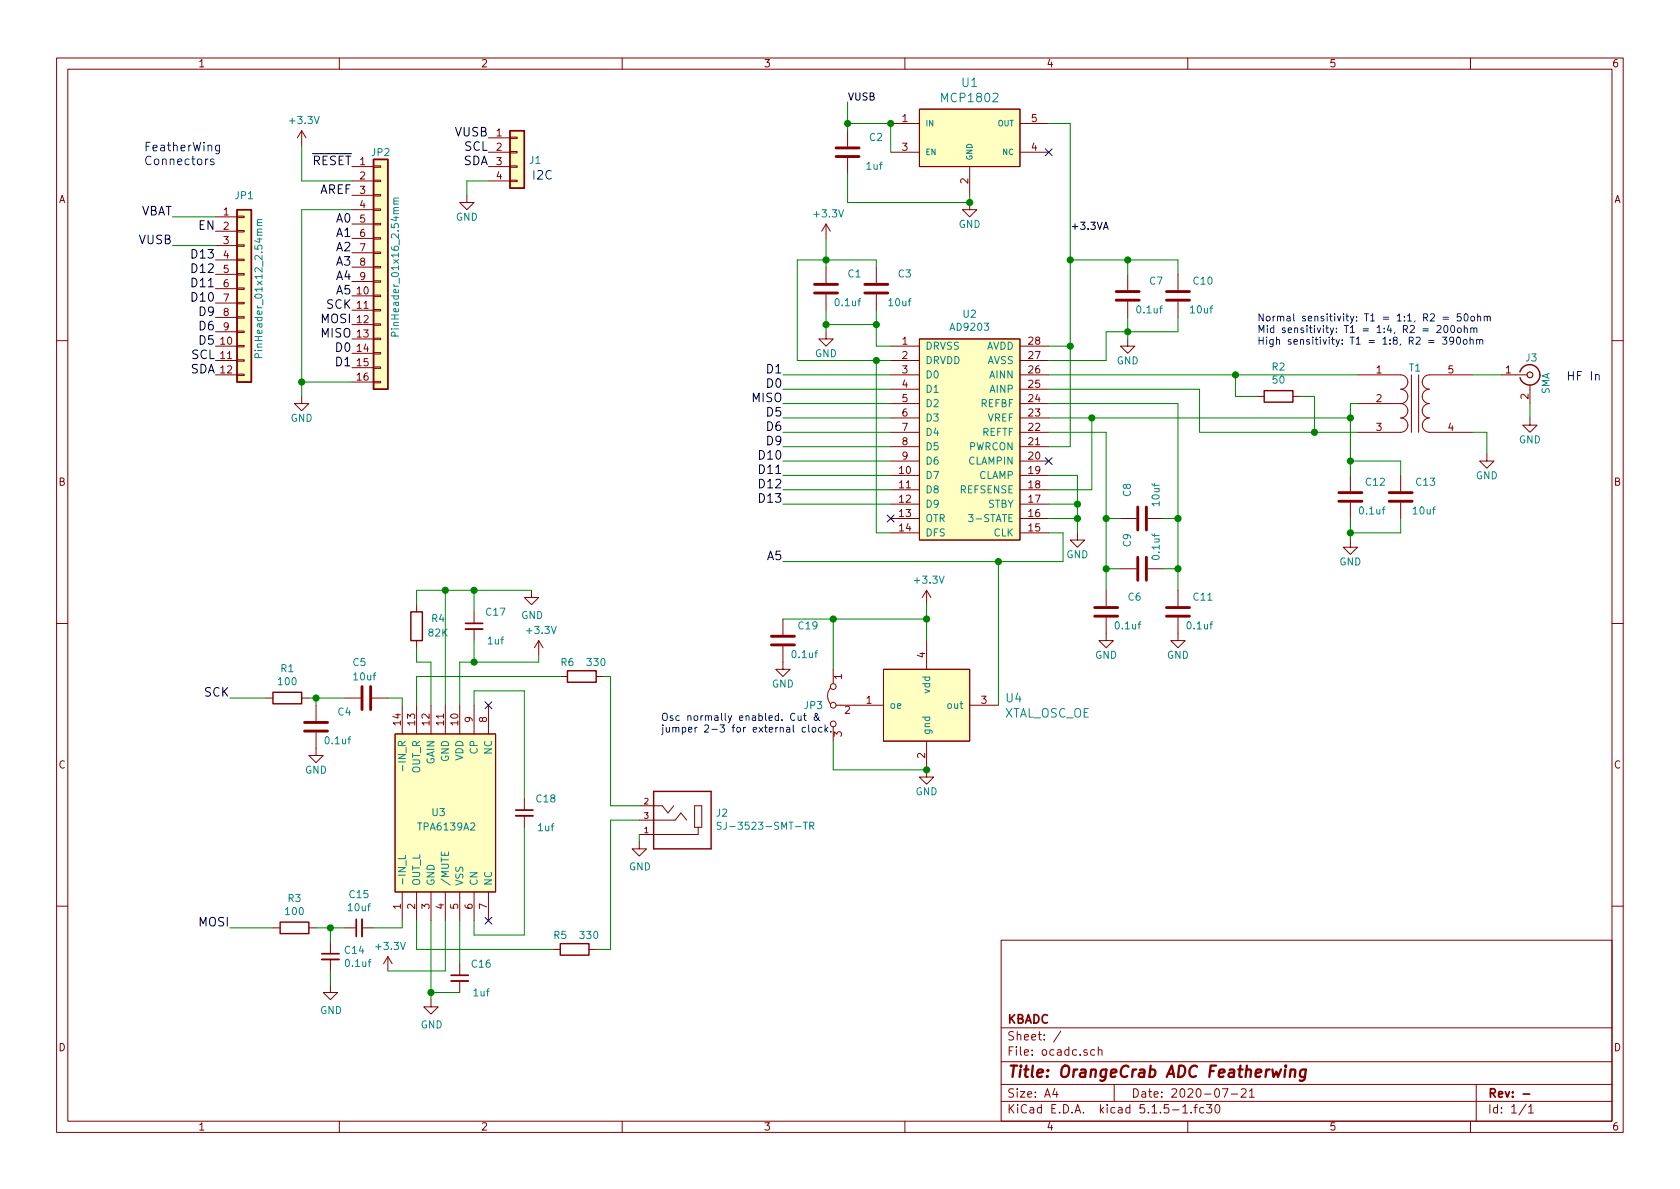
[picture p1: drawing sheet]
EESchema Schematic File Version 4
EELAYER 30 0
EELAYER END
$Descr A4 11693 8268
encoding utf-8
Sheet 1 1
Title "OrangeCrab ADC Featherwing"
Date "2020-07-21"
Rev "-"
Comp "KBADC"
Comment1 ""
Comment2 ""
Comment3 ""
Comment4 ""
$EndDescr
$Comp
L emeb_library:MCP1802 U1
U 1 1
P 6750 950
F 0 "U1" H 6750 1337 60  0000 C CNN
F 1 "MCP1802" H 6750 1231 60  0000 C CNN
F 2 "TO_SOT_Packages_SMD:SOT-23-5_HandSoldering" H 6900 1000 60  0001 C CNN
F 3 "" H 6900 1000 60  0000 C CNN
	1    6750 950 
	1    0    0    -1  
$EndComp
$Comp
L Device:Transformer_SP_1S T?
U 1 1
P 9850 2800
AR Path="/5F179227/5F19CD22" Ref="T?"  Part="1" 
AR Path="/5F19CD22" Ref="T1"  Part="1" 
F 0 "T1" H 9850 3050 50  0000 C CNN
F 1 "TRANSFO4" H 9850 2500 50  0001 C CNN
F 2 "footprints:Pulse_SMD_Balun" H 9850 2800 50  0001 C CNN
F 3 "" H 9850 2800 50  0000 C CNN
	1    9850 2800
	1    0    0    -1  
$EndComp
$Comp
L power:GND #PWR?
U 1 1
P 10350 3150
AR Path="/5F179227/5F19CD28" Ref="#PWR?"  Part="1" 
AR Path="/5F19CD28" Ref="#PWR014"  Part="1" 
F 0 "#PWR014" H 10350 2900 50  0001 C CNN
F 1 "GND" H 10350 3000 50  0000 C CNN
F 2 "" H 10350 3150 50  0000 C CNN
F 3 "" H 10350 3150 50  0000 C CNN
	1    10350 3150
	-1   0    0    -1  
$EndComp
Wire Wire Line
	10350 3150 10350 3000
Wire Wire Line
	10350 3000 10250 3000
$Comp
L Connector:Conn_Coaxial J3
U 1 1
P 10650 2600
F 0 "J3" H 10660 2720 50  0000 C CNN
F 1 "SMA" V 10760 2540 50  0000 C CNN
F 2 "footprints:SMA_END" H 10650 2600 50  0001 C CNN
F 3 "" H 10650 2600 50  0000 C CNN
	1    10650 2600
	1    0    0    -1  
$EndComp
$Comp
L power:GND #PWR015
U 1 1
P 10650 2900
F 0 "#PWR015" H 10650 2650 50  0001 C CNN
F 1 "GND" H 10650 2750 50  0000 C CNN
F 2 "" H 10650 2900 50  0000 C CNN
F 3 "" H 10650 2900 50  0000 C CNN
	1    10650 2900
	-1   0    0    -1  
$EndComp
Wire Wire Line
	10650 2900 10650 2800
Text Notes 11150 2650 2    60   ~ 0
HF In
Wire Wire Line
	10450 2600 10250 2600
$Comp
L emeb_library:AD9203 U2
U 1 1
P 6750 3050
F 0 "U2" H 6750 3925 50  0000 C CNN
F 1 "AD9203" H 6750 3834 50  0000 C CNN
F 2 "Housings_SSOP:TSSOP-28_4.4x9.7mm_Pitch0.65mm" H 6750 3050 50  0001 C CNN
F 3 "" H 6750 3050 50  0001 C CNN
	1    6750 3050
	1    0    0    -1  
$EndComp
Wire Wire Line
	7300 2600 8600 2600
Wire Wire Line
	7300 2700 8350 2700
Wire Wire Line
	8350 2700 8350 3000
Wire Wire Line
	8350 3000 9150 3000
Wire Wire Line
	7300 2900 7600 2900
Wire Wire Line
	9400 2900 9400 2800
Wire Wire Line
	9400 2800 9450 2800
Wire Wire Line
	9400 3200 9400 2900
Connection ~ 9400 2900
$Comp
L Device:C C?
U 1 1
P 9400 3450
AR Path="/5F179227/5F1BED38" Ref="C?"  Part="1" 
AR Path="/5F1BED38" Ref="C12"  Part="1" 
F 0 "C12" H 9150 3350 50  0000 L CNN
F 1 "0.1uf" H 9150 3550 50  0000 L CNN
F 2 "Capacitors_SMD:C_0603_HandSoldering" H 9438 3300 50  0001 C CNN
F 3 "" H 9400 3450 50  0000 C CNN
	1    9400 3450
	-1   0    0    1   
$EndComp
$Comp
L power:GND #PWR?
U 1 1
P 9400 3750
AR Path="/5F179227/5F1BED3E" Ref="#PWR?"  Part="1" 
AR Path="/5F1BED3E" Ref="#PWR013"  Part="1" 
F 0 "#PWR013" H 9400 3500 50  0001 C CNN
F 1 "GND" H 9400 3600 50  0000 C CNN
F 2 "" H 9400 3750 50  0000 C CNN
F 3 "" H 9400 3750 50  0000 C CNN
	1    9400 3750
	1    0    0    -1  
$EndComp
Wire Wire Line
	9400 3750 9400 3700
$Comp
L Device:C C?
U 1 1
P 9750 3450
AR Path="/5F179227/5F1BF8AC" Ref="C?"  Part="1" 
AR Path="/5F1BF8AC" Ref="C13"  Part="1" 
F 0 "C13" H 9500 3350 50  0000 L CNN
F 1 "10uf" H 9500 3550 50  0000 L CNN
F 2 "Capacitors_SMD:C_0805_HandSoldering" H 9788 3300 50  0001 C CNN
F 3 "" H 9750 3450 50  0000 C CNN
	1    9750 3450
	-1   0    0    1   
$EndComp
Wire Wire Line
	9400 3200 9750 3200
Wire Wire Line
	9750 3200 9750 3300
Connection ~ 9400 3200
Wire Wire Line
	9400 3200 9400 3300
Wire Wire Line
	9400 3700 9750 3700
Wire Wire Line
	9750 3700 9750 3600
Connection ~ 9400 3700
Wire Wire Line
	9400 3700 9400 3600
NoConn ~ 7300 3200
NoConn ~ 6200 3600
$Comp
L power:GND #PWR?
U 1 1
P 6750 1400
AR Path="/5F179227/5F1C28E7" Ref="#PWR?"  Part="1" 
AR Path="/5F1C28E7" Ref="#PWR07"  Part="1" 
F 0 "#PWR07" H 6750 1150 50  0001 C CNN
F 1 "GND" H 6750 1250 50  0000 C CNN
F 2 "" H 6750 1400 50  0000 C CNN
F 3 "" H 6750 1400 50  0000 C CNN
	1    6750 1400
	1    0    0    -1  
$EndComp
Wire Wire Line
	6750 1400 6750 1350
$Comp
L Device:C C?
U 1 1
P 5750 2000
AR Path="/5F179227/5F1CAEFE" Ref="C?"  Part="1" 
AR Path="/5F1CAEFE" Ref="C1"  Part="1" 
F 0 "C1" H 5500 1900 50  0000 L CNN
F 1 "0.1uf" H 5500 2100 50  0000 L CNN
F 2 "Capacitors_SMD:C_0603_HandSoldering" H 5788 1850 50  0001 C CNN
F 3 "" H 5750 2000 50  0000 C CNN
	1    5750 2000
	-1   0    0    1   
$EndComp
Wire Wire Line
	5750 2300 5750 2250
Wire Wire Line
	5750 1650 5750 1800
$Comp
L Device:C C?
U 1 1
P 6100 2000
AR Path="/5F179227/5F1CAF0C" Ref="C?"  Part="1" 
AR Path="/5F1CAF0C" Ref="C3"  Part="1" 
F 0 "C3" H 5850 1900 50  0000 L CNN
F 1 "10uf" H 5850 2100 50  0000 L CNN
F 2 "Capacitors_SMD:C_0805_HandSoldering" H 6138 1850 50  0001 C CNN
F 3 "" H 6100 2000 50  0000 C CNN
	1    6100 2000
	-1   0    0    1   
$EndComp
Wire Wire Line
	5750 1800 6100 1800
Connection ~ 5750 1800
Wire Wire Line
	5750 1800 5750 1850
Wire Wire Line
	5750 2250 6100 2250
Wire Wire Line
	6100 2250 6100 2150
Connection ~ 5750 2250
Wire Wire Line
	5750 2250 5750 2150
$Comp
L power:GND #PWR?
U 1 1
P 5750 2300
AR Path="/5F179227/5F1CAF04" Ref="#PWR?"  Part="1" 
AR Path="/5F1CAF04" Ref="#PWR05"  Part="1" 
F 0 "#PWR05" H 5750 2050 50  0001 C CNN
F 1 "GND" H 5750 2150 50  0000 C CNN
F 2 "" H 5750 2300 50  0000 C CNN
F 3 "" H 5750 2300 50  0000 C CNN
	1    5750 2300
	1    0    0    -1  
$EndComp
$Comp
L power:+3.3V #PWR04
U 1 1
P 5750 1650
F 0 "#PWR04" H 5750 1500 50  0001 C CNN
F 1 "+3.3V" H 5765 1823 50  0000 C CNN
F 2 "" H 5750 1650 50  0001 C CNN
F 3 "" H 5750 1650 50  0001 C CNN
	1    5750 1650
	1    0    0    -1  
$EndComp
Wire Wire Line
	6200 2400 6100 2400
Wire Wire Line
	6100 2400 6100 2250
Connection ~ 6100 2250
Wire Wire Line
	6200 2500 6100 2500
Wire Wire Line
	5550 1800 5750 1800
NoConn ~ 7300 1050
Wire Wire Line
	7300 850  7450 850 
Wire Wire Line
	6100 1800 6100 1850
Wire Wire Line
	5550 1800 5550 2500
$Comp
L Device:C C?
U 1 1
P 7950 3950
AR Path="/5F179227/5F1FFC33" Ref="C?"  Part="1" 
AR Path="/5F1FFC33" Ref="C9"  Part="1" 
F 0 "C9" H 7700 3850 50  0000 L CNN
F 1 "0.1uf" H 7700 4050 50  0000 L CNN
F 2 "Capacitors_SMD:C_0603_HandSoldering" H 7988 3800 50  0001 C CNN
F 3 "" H 7950 3950 50  0000 C CNN
	1    7950 3950
	0    1    1    0   
$EndComp
$Comp
L Device:C C?
U 1 1
P 7950 3600
AR Path="/5F179227/5F1FFC40" Ref="C?"  Part="1" 
AR Path="/5F1FFC40" Ref="C8"  Part="1" 
F 0 "C8" H 7700 3500 50  0000 L CNN
F 1 "10uf" H 7700 3700 50  0000 L CNN
F 2 "Capacitors_SMD:C_0805_HandSoldering" H 7988 3450 50  0001 C CNN
F 3 "" H 7950 3600 50  0000 C CNN
	1    7950 3600
	0    1    1    0   
$EndComp
Wire Wire Line
	7700 3950 7700 3600
Wire Wire Line
	7700 3600 7800 3600
Wire Wire Line
	7700 3950 7800 3950
Wire Wire Line
	8200 3950 8200 3600
Wire Wire Line
	8200 3600 8100 3600
Wire Wire Line
	8200 3950 8100 3950
Wire Wire Line
	7300 3400 7600 3400
Wire Wire Line
	7600 3400 7600 2900
Connection ~ 7600 2900
Wire Wire Line
	7300 3000 7700 3000
Wire Wire Line
	7700 3000 7700 3600
Connection ~ 7700 3600
Wire Wire Line
	7300 2800 8200 2800
Connection ~ 8200 3600
$Comp
L Device:C C?
U 1 1
P 7700 4250
AR Path="/5F179227/5F206E4B" Ref="C?"  Part="1" 
AR Path="/5F206E4B" Ref="C6"  Part="1" 
F 0 "C6" H 7450 4150 50  0000 L CNN
F 1 "0.1uf" H 7450 4350 50  0000 L CNN
F 2 "Capacitors_SMD:C_0603_HandSoldering" H 7738 4100 50  0001 C CNN
F 3 "" H 7700 4250 50  0000 C CNN
	1    7700 4250
	-1   0    0    1   
$EndComp
$Comp
L Device:C C?
U 1 1
P 8200 4250
AR Path="/5F179227/5F2088E5" Ref="C?"  Part="1" 
AR Path="/5F2088E5" Ref="C11"  Part="1" 
F 0 "C11" H 7950 4150 50  0000 L CNN
F 1 "0.1uf" H 7950 4350 50  0000 L CNN
F 2 "Capacitors_SMD:C_0603_HandSoldering" H 8238 4100 50  0001 C CNN
F 3 "" H 8200 4250 50  0000 C CNN
	1    8200 4250
	-1   0    0    1   
$EndComp
Wire Wire Line
	7700 3950 7700 4100
Connection ~ 7700 3950
Wire Wire Line
	8200 3950 8200 4100
Connection ~ 8200 3950
$Comp
L power:GND #PWR?
U 1 1
P 7700 4400
AR Path="/5F179227/5F20F6DC" Ref="#PWR?"  Part="1" 
AR Path="/5F20F6DC" Ref="#PWR010"  Part="1" 
F 0 "#PWR010" H 7700 4150 50  0001 C CNN
F 1 "GND" H 7700 4250 50  0000 C CNN
F 2 "" H 7700 4400 50  0000 C CNN
F 3 "" H 7700 4400 50  0000 C CNN
	1    7700 4400
	1    0    0    -1  
$EndComp
$Comp
L power:GND #PWR?
U 1 1
P 8200 4400
AR Path="/5F179227/5F210EFD" Ref="#PWR?"  Part="1" 
AR Path="/5F210EFD" Ref="#PWR012"  Part="1" 
F 0 "#PWR012" H 8200 4150 50  0001 C CNN
F 1 "GND" H 8200 4250 50  0000 C CNN
F 2 "" H 8200 4400 50  0000 C CNN
F 3 "" H 8200 4400 50  0000 C CNN
	1    8200 4400
	1    0    0    -1  
$EndComp
Wire Wire Line
	8200 2800 8200 3600
Wire Wire Line
	7300 3100 7450 3100
Wire Wire Line
	7450 3100 7450 2400
Wire Wire Line
	7300 2400 7450 2400
Connection ~ 7450 2400
Wire Wire Line
	7450 2400 7450 1800
$Comp
L power:GND #PWR?
U 1 1
P 7500 3700
AR Path="/5F179227/5F224387" Ref="#PWR?"  Part="1" 
AR Path="/5F224387" Ref="#PWR08"  Part="1" 
F 0 "#PWR08" H 7500 3450 50  0001 C CNN
F 1 "GND" H 7500 3550 50  0000 C CNN
F 2 "" H 7500 3700 50  0000 C CNN
F 3 "" H 7500 3700 50  0000 C CNN
	1    7500 3700
	1    0    0    -1  
$EndComp
Wire Wire Line
	7500 3300 7500 3500
Wire Wire Line
	7300 3500 7500 3500
Connection ~ 7500 3500
Wire Wire Line
	7500 3500 7500 3600
Wire Wire Line
	7300 3600 7500 3600
Connection ~ 7500 3600
Wire Wire Line
	7500 3600 7500 3700
Wire Wire Line
	7300 3300 7500 3300
Wire Wire Line
	6200 3700 6100 3700
Wire Wire Line
	6100 3700 6100 2500
Connection ~ 6100 2500
Wire Wire Line
	6100 2500 5550 2500
$Comp
L Device:C C?
U 1 1
P 5900 1050
AR Path="/5F179227/5F234999" Ref="C?"  Part="1" 
AR Path="/5F234999" Ref="C2"  Part="1" 
F 0 "C2" H 5650 950 50  0000 L CNN
F 1 "1uf" H 5650 1150 50  0000 L CNN
F 2 "Capacitors_SMD:C_0603_HandSoldering" H 5938 900 50  0001 C CNN
F 3 "" H 5900 1050 50  0000 C CNN
	1    5900 1050
	-1   0    0    1   
$EndComp
Wire Wire Line
	6200 850  5900 850 
Wire Wire Line
	5900 850  5900 900 
Wire Wire Line
	6200 1050 6200 850 
Connection ~ 6200 850 
Wire Wire Line
	6750 1400 5900 1400
Wire Wire Line
	5900 1400 5900 1200
Connection ~ 6750 1400
Wire Wire Line
	5900 700  5900 850 
Connection ~ 5900 850 
Wire Wire Line
	7300 3700 7400 3700
$Comp
L Device:R R2
U 1 1
P 8900 2750
F 0 "R2" V 8693 2750 50  0000 C CNN
F 1 "50" V 8784 2750 50  0000 C CNN
F 2 "Resistors_SMD:R_0603_HandSoldering" V 8830 2750 50  0001 C CNN
F 3 "~" H 8900 2750 50  0001 C CNN
	1    8900 2750
	0    1    1    0   
$EndComp
Wire Wire Line
	9050 2750 9150 2750
Wire Wire Line
	8750 2750 8600 2750
Wire Wire Line
	8600 2750 8600 2600
Connection ~ 8600 2600
Wire Wire Line
	8600 2600 9450 2600
Wire Wire Line
	7700 2300 7850 2300
Wire Wire Line
	7850 2300 7850 2200
Wire Wire Line
	8200 2300 8200 2200
Connection ~ 7850 2300
Wire Wire Line
	7850 2300 8200 2300
Wire Wire Line
	7850 1800 7850 1900
Wire Wire Line
	8200 1800 8200 1900
Connection ~ 7850 1800
Wire Wire Line
	7850 1800 8200 1800
$Comp
L Device:C C?
U 1 1
P 8200 2050
AR Path="/5F179227/5F1C9190" Ref="C?"  Part="1" 
AR Path="/5F1C9190" Ref="C10"  Part="1" 
F 0 "C10" H 7950 1950 50  0000 L CNN
F 1 "10uf" H 7950 2150 50  0000 L CNN
F 2 "Capacitors_SMD:C_0805_HandSoldering" H 8238 1900 50  0001 C CNN
F 3 "" H 8200 2050 50  0000 C CNN
	1    8200 2050
	-1   0    0    1   
$EndComp
Wire Wire Line
	7850 2350 7850 2300
$Comp
L power:GND #PWR?
U 1 1
P 7850 2350
AR Path="/5F179227/5F1C9188" Ref="#PWR?"  Part="1" 
AR Path="/5F1C9188" Ref="#PWR011"  Part="1" 
F 0 "#PWR011" H 7850 2100 50  0001 C CNN
F 1 "GND" H 7850 2200 50  0000 C CNN
F 2 "" H 7850 2350 50  0000 C CNN
F 3 "" H 7850 2350 50  0000 C CNN
	1    7850 2350
	1    0    0    -1  
$EndComp
$Comp
L Device:C C?
U 1 1
P 7850 2050
AR Path="/5F179227/5F1C9182" Ref="C?"  Part="1" 
AR Path="/5F1C9182" Ref="C7"  Part="1" 
F 0 "C7" H 7600 1950 50  0000 L CNN
F 1 "0.1uf" H 7600 2150 50  0000 L CNN
F 2 "Capacitors_SMD:C_0603_HandSoldering" H 7888 1900 50  0001 C CNN
F 3 "" H 7850 2050 50  0000 C CNN
	1    7850 2050
	-1   0    0    1   
$EndComp
Wire Wire Line
	7700 2500 7700 2300
Wire Wire Line
	7300 2500 7700 2500
Wire Wire Line
	7450 850  7450 1800
Connection ~ 7450 1800
Wire Wire Line
	7450 1800 7850 1800
Text Notes 1000 1150 0    60   ~ 0
FeatherWing\nConnectors\n
$Comp
L Connector_Generic:Conn_01x12 JP?
U 1 1
P 1700 2000
AR Path="/5F17E677/5F1839B1" Ref="JP?"  Part="1" 
AR Path="/5F1839B1" Ref="JP1"  Part="1" 
F 0 "JP1" H 1700 2650 50  0000 C CNN
F 1 "PinHeader_01x12_2.54mm" V 1800 2000 50  0000 C CNN
F 2 "Adafruit_FeatherWing:Conn_PinHeader_1x12" H 1700 2000 50  0001 C CNN
F 3 "" H 1700 2000 50  0000 C CNN
	1    1700 2000
	1    0    0    -1  
$EndComp
$Comp
L Connector_Generic:Conn_01x16 JP?
U 1 1
P 2650 1850
AR Path="/5F17E677/5F1839BA" Ref="JP?"  Part="1" 
AR Path="/5F1839BA" Ref="JP2"  Part="1" 
F 0 "JP2" H 2650 2650 50  0000 C CNN
F 1 "PinHeader_01x16_2.54mm" V 2750 1850 50  0000 C CNN
F 2 "Adafruit_FeatherWing:Conn_PinHeader_1x16" H 2650 1850 50  0001 C CNN
F 3 "" H 2650 1850 50  0000 C CNN
F 4 "_" H 2650 1850 60  0001 C CNN "Manf#"
F 5 "_" H 2650 1850 60  0001 C CNN "Manf"
F 6 "_" H 2650 1850 60  0001 C CNN "Optn"
	1    2650 1850
	1    0    0    -1  
$EndComp
$Comp
L power:GND #PWR?
U 1 1
P 2100 2750
AR Path="/5F17E677/5F1839C0" Ref="#PWR?"  Part="1" 
AR Path="/5F1839C0" Ref="#PWR02"  Part="1" 
F 0 "#PWR02" H 2100 2500 50  0001 C CNN
F 1 "GND" H 2100 2600 50  0000 C CNN
F 2 "" H 2100 2750 50  0000 C CNN
F 3 "" H 2100 2750 50  0000 C CNN
	1    2100 2750
	1    0    0    -1  
$EndComp
Text Label 2450 1150 2    60   ~ 0
~RESET
Text Label 2450 1350 2    60   ~ 0
AREF
Text Label 2450 1550 2    60   ~ 0
A0
Text Label 2450 1650 2    60   ~ 0
A1
Text Label 2450 1750 2    60   ~ 0
A2
Text Label 2450 1850 2    60   ~ 0
A3
Text Label 2450 2050 2    60   ~ 0
A5
Text Label 2450 2150 2    60   ~ 0
SCK
Text Label 2450 2250 2    60   ~ 0
MOSI
Text Label 2450 2350 2    60   ~ 0
MISO
Text Label 2450 2450 2    60   ~ 0
D0
Text Label 2450 2550 2    60   ~ 0
D1
Text Label 2450 1950 2    60   ~ 0
A4
Text Label 1500 1600 2    60   ~ 0
EN
Text Label 1500 1800 2    60   ~ 0
D13
Text Label 1500 1900 2    60   ~ 0
D12
Text Label 1500 2000 2    60   ~ 0
D11
Text Label 1500 2100 2    60   ~ 0
D10
Text Label 1500 2200 2    60   ~ 0
D9
Text Label 1500 2300 2    60   ~ 0
D6
Text Label 1500 2400 2    60   ~ 0
D5
Text Label 1500 2500 2    60   ~ 0
SCL
Text Label 1500 2600 2    60   ~ 0
SDA
Wire Wire Line
	2450 1450 2100 1450
Wire Wire Line
	2100 1450 2100 2650
Wire Wire Line
	2450 1250 2100 1250
Wire Wire Line
	2100 1250 2100 1000
Wire Wire Line
	1500 1700 1200 1700
Wire Wire Line
	1500 1500 1200 1500
Text Label 1200 1500 2    60   ~ 0
VBAT
Text Label 1200 1700 2    60   ~ 0
VUSB
Wire Wire Line
	2450 2650 2100 2650
Connection ~ 2100 2650
Wire Wire Line
	2100 2650 2100 2750
$Comp
L power:+3.3V #PWR01
U 1 1
P 2100 1000
F 0 "#PWR01" H 2100 850 50  0001 C CNN
F 1 "+3.3V" H 2115 1173 50  0000 C CNN
F 2 "" H 2100 1000 50  0001 C CNN
F 3 "" H 2100 1000 50  0001 C CNN
	1    2100 1000
	1    0    0    -1  
$EndComp
Text Label 5900 700  0    50   ~ 0
VUSB
Wire Wire Line
	7400 3700 7400 3900
Wire Wire Line
	5450 3900 6950 3900
Text Label 1600 4850 2    60   ~ 0
SCK
Wire Wire Line
	6200 3500 5450 3500
Text Label 5450 3500 2    60   ~ 0
D13
Text Label 5450 3400 2    60   ~ 0
D12
Wire Wire Line
	6200 3400 5450 3400
Wire Wire Line
	6200 3300 5450 3300
Wire Wire Line
	6200 3200 5450 3200
Wire Wire Line
	6200 3100 5450 3100
Wire Wire Line
	6200 3000 5450 3000
Wire Wire Line
	6200 2900 5450 2900
Wire Wire Line
	6200 2800 5450 2800
Wire Wire Line
	6200 2700 5450 2700
Wire Wire Line
	6200 2600 5450 2600
Text Label 5450 3300 2    60   ~ 0
D11
Text Label 5450 3200 2    60   ~ 0
D10
Text Label 5450 3100 2    60   ~ 0
D9
Text Label 5450 3000 2    60   ~ 0
D6
Text Label 5450 2600 2    60   ~ 0
D1
$Comp
L Device:R R1
U 1 1
P 2000 4850
F 0 "R1" V 1793 4850 50  0000 C CNN
F 1 "100" V 1884 4850 50  0000 C CNN
F 2 "Resistors_SMD:R_0603_HandSoldering" V 1930 4850 50  0001 C CNN
F 3 "~" H 2000 4850 50  0001 C CNN
	1    2000 4850
	0    1    1    0   
$EndComp
$Comp
L Device:C C?
U 1 1
P 2200 5050
AR Path="/5F179227/5F1CAAA6" Ref="C?"  Part="1" 
AR Path="/5F1CAAA6" Ref="C4"  Part="1" 
F 0 "C4" H 1950 4950 50  0000 L CNN
F 1 "0.1uf" H 1950 5150 50  0000 L CNN
F 2 "Capacitors_SMD:C_0603_HandSoldering" H 2238 4900 50  0001 C CNN
F 3 "" H 2200 5050 50  0000 C CNN
	1    2200 5050
	-1   0    0    1   
$EndComp
$Comp
L power:GND #PWR?
U 1 1
P 2200 5200
AR Path="/5F179227/5F1CAAAC" Ref="#PWR?"  Part="1" 
AR Path="/5F1CAAAC" Ref="#PWR06"  Part="1" 
F 0 "#PWR06" H 2200 4950 50  0001 C CNN
F 1 "GND" H 2200 5050 50  0000 C CNN
F 2 "" H 2200 5200 50  0000 C CNN
F 3 "" H 2200 5200 50  0000 C CNN
	1    2200 5200
	1    0    0    -1  
$EndComp
Wire Wire Line
	1850 4850 1600 4850
Wire Wire Line
	2150 4850 2200 4850
Wire Wire Line
	2200 4900 2200 4850
Connection ~ 2200 4850
Wire Wire Line
	2200 4850 2400 4850
Text Label 1600 6450 2    60   ~ 0
MOSI
$Comp
L Device:C C?
U 1 1
P 2550 4850
AR Path="/5F179227/5F1D9A95" Ref="C?"  Part="1" 
AR Path="/5F1D9A95" Ref="C5"  Part="1" 
F 0 "C5" V 2300 4750 50  0000 L CNN
F 1 "10uf" V 2400 4750 50  0000 L CNN
F 2 "Capacitors_SMD:C_0805_HandSoldering" H 2588 4700 50  0001 C CNN
F 3 "" H 2550 4850 50  0000 C CNN
	1    2550 4850
	0    1    1    0   
$EndComp
$Comp
L Connector_Generic:Conn_01x04 J1
U 1 1
P 3600 1050
F 0 "J1" H 3680 996 50  0000 L CNN
F 1 "Conn_01x04" H 3680 951 50  0001 L CNN
F 2 "Pin_Headers:Pin_Header_Straight_1x04_Pitch2.54mm" H 3600 1050 50  0001 C CNN
F 3 "~" H 3600 1050 50  0001 C CNN
	1    3600 1050
	1    0    0    -1  
$EndComp
$Comp
L power:GND #PWR?
U 1 1
P 3250 1350
AR Path="/5F179227/5F1EDC2F" Ref="#PWR?"  Part="1" 
AR Path="/5F1EDC2F" Ref="#PWR03"  Part="1" 
F 0 "#PWR03" H 3250 1100 50  0001 C CNN
F 1 "GND" H 3250 1200 50  0000 C CNN
F 2 "" H 3250 1350 50  0000 C CNN
F 3 "" H 3250 1350 50  0000 C CNN
	1    3250 1350
	1    0    0    -1  
$EndComp
Wire Wire Line
	3400 1250 3250 1250
Wire Wire Line
	3250 1250 3250 1350
Text Label 3400 950  2    60   ~ 0
VUSB
Text Label 3400 1050 2    60   ~ 0
SCL
Text Label 3400 1150 2    60   ~ 0
SDA
Text Notes 3700 1250 0    60   ~ 0
I2C
Wire Wire Line
	7600 2900 9400 2900
Wire Wire Line
	9150 2750 9150 3000
Connection ~ 9150 3000
Wire Wire Line
	9150 3000 9450 3000
Text Label 5450 2700 2    60   ~ 0
D0
Text Label 5450 2900 2    60   ~ 0
D5
Text Label 5450 2800 2    60   ~ 0
MISO
$Comp
L Device:R R?
U 1 1
P 2050 6450
AR Path="/5F18F04A/5F1F1CFE" Ref="R?"  Part="1" 
AR Path="/5F1F1CFE" Ref="R3"  Part="1" 
F 0 "R3" V 1843 6450 50  0000 C CNN
F 1 "100" V 1934 6450 50  0000 C CNN
F 2 "Resistors_SMD:R_0603_HandSoldering" V 1980 6450 50  0001 C CNN
F 3 "~" H 2050 6450 50  0001 C CNN
	1    2050 6450
	0    1    1    0   
$EndComp
$Comp
L Device:C_Small C?
U 1 1
P 2300 6650
AR Path="/5F18F04A/5F1F1D04" Ref="C?"  Part="1" 
AR Path="/5F1F1D04" Ref="C14"  Part="1" 
F 0 "C14" H 2392 6696 50  0000 L CNN
F 1 "0.1uf" H 2392 6605 50  0000 L CNN
F 2 "Capacitors_SMD:C_0603_HandSoldering" H 2300 6650 50  0001 C CNN
F 3 "~" H 2300 6650 50  0001 C CNN
	1    2300 6650
	1    0    0    -1  
$EndComp
$Comp
L power:GND #PWR?
U 1 1
P 2300 6850
AR Path="/5F18F04A/5F1F1D0A" Ref="#PWR?"  Part="1" 
AR Path="/5F1F1D0A" Ref="#PWR09"  Part="1" 
F 0 "#PWR09" H 2300 6600 50  0001 C CNN
F 1 "GND" H 2305 6677 50  0000 C CNN
F 2 "" H 2300 6850 50  0001 C CNN
F 3 "" H 2300 6850 50  0001 C CNN
	1    2300 6850
	1    0    0    -1  
$EndComp
Wire Wire Line
	2300 6450 2300 6550
Wire Wire Line
	2300 6750 2300 6850
$Comp
L Device:C_Small C?
U 1 1
P 2500 6450
AR Path="/5F18F04A/5F1F1D12" Ref="C?"  Part="1" 
AR Path="/5F1F1D12" Ref="C15"  Part="1" 
F 0 "C15" V 2729 6450 50  0000 C CNN
F 1 "10uf" V 2638 6450 50  0000 C CNN
F 2 "Capacitors_SMD:C_0805_HandSoldering" H 2500 6450 50  0001 C CNN
F 3 "~" H 2500 6450 50  0001 C CNN
	1    2500 6450
	0    -1   -1   0   
$EndComp
Wire Wire Line
	2400 6450 2300 6450
Wire Wire Line
	2600 6450 2800 6450
Wire Wire Line
	2800 6450 2800 6400
Wire Wire Line
	2800 4850 2800 4900
Wire Wire Line
	2900 4900 2900 4700
Wire Wire Line
	2900 6600 2900 6400
$Comp
L power:GND #PWR?
U 1 1
P 3000 6950
AR Path="/5F18F04A/5F1F1D1F" Ref="#PWR?"  Part="1" 
AR Path="/5F1F1D1F" Ref="#PWR017"  Part="1" 
F 0 "#PWR017" H 3000 6700 50  0001 C CNN
F 1 "GND" H 3005 6777 50  0000 C CNN
F 2 "" H 3000 6950 50  0001 C CNN
F 3 "" H 3000 6950 50  0001 C CNN
	1    3000 6950
	1    0    0    -1  
$EndComp
Wire Wire Line
	3000 6400 3000 6900
$Comp
L Device:C_Small C?
U 1 1
P 3650 5650
AR Path="/5F18F04A/5F1F1D26" Ref="C?"  Part="1" 
AR Path="/5F1F1D26" Ref="C18"  Part="1" 
F 0 "C18" H 3800 5750 50  0000 C CNN
F 1 "1uf" H 3800 5550 50  0000 C CNN
F 2 "Capacitors_SMD:C_0603_HandSoldering" H 3650 5650 50  0001 C CNN
F 3 "~" H 3650 5650 50  0001 C CNN
	1    3650 5650
	1    0    0    -1  
$EndComp
Wire Wire Line
	3300 4900 3300 4800
Wire Wire Line
	3300 4800 3650 4800
Wire Wire Line
	3650 4800 3650 5550
Wire Wire Line
	3300 6500 3650 6500
Wire Wire Line
	3650 6500 3650 5750
Wire Wire Line
	3300 6400 3300 6500
NoConn ~ 3400 4900
NoConn ~ 3400 6400
Wire Wire Line
	3100 6400 3100 6750
Wire Wire Line
	1900 6450 1600 6450
$Comp
L power:GND #PWR?
U 1 1
P 3700 4100
AR Path="/5F18F04A/5F1F1D38" Ref="#PWR?"  Part="1" 
AR Path="/5F1F1D38" Ref="#PWR018"  Part="1" 
F 0 "#PWR018" H 3700 3850 50  0001 C CNN
F 1 "GND" H 3705 3927 50  0000 C CNN
F 2 "" H 3700 4100 50  0001 C CNN
F 3 "" H 3700 4100 50  0001 C CNN
	1    3700 4100
	1    0    0    -1  
$EndComp
Wire Wire Line
	3100 4900 3100 4100
Wire Wire Line
	3100 4100 3300 4100
$Comp
L Device:C_Small C?
U 1 1
P 3300 4350
AR Path="/5F18F04A/5F1F1D40" Ref="C?"  Part="1" 
AR Path="/5F1F1D40" Ref="C17"  Part="1" 
F 0 "C17" H 3450 4450 50  0000 C CNN
F 1 "1uf" H 3450 4250 50  0000 C CNN
F 2 "Capacitors_SMD:C_0603_HandSoldering" H 3300 4350 50  0001 C CNN
F 3 "~" H 3300 4350 50  0001 C CNN
	1    3300 4350
	1    0    0    -1  
$EndComp
$Comp
L Device:R R?
U 1 1
P 2900 4350
AR Path="/5F18F04A/5F1F1D46" Ref="R?"  Part="1" 
AR Path="/5F1F1D46" Ref="R4"  Part="1" 
F 0 "R4" H 2750 4300 50  0000 C CNN
F 1 "82K" H 2750 4400 50  0000 C CNN
F 2 "Resistors_SMD:R_0603_HandSoldering" V 2830 4350 50  0001 C CNN
F 3 "~" H 2900 4350 50  0001 C CNN
	1    2900 4350
	-1   0    0    1   
$EndComp
$Comp
L Device:C_Small C?
U 1 1
P 3200 6800
AR Path="/5F18F04A/5F1F1D4C" Ref="C?"  Part="1" 
AR Path="/5F1F1D4C" Ref="C16"  Part="1" 
F 0 "C16" H 3350 6900 50  0000 C CNN
F 1 "1uf" H 3350 6700 50  0000 C CNN
F 2 "Capacitors_SMD:C_0603_HandSoldering" H 3200 6800 50  0001 C CNN
F 3 "~" H 3200 6800 50  0001 C CNN
	1    3200 6800
	1    0    0    -1  
$EndComp
Wire Wire Line
	3300 4250 3300 4100
Connection ~ 3300 4100
Wire Wire Line
	3300 4100 3700 4100
Wire Wire Line
	2900 4200 2900 4100
Wire Wire Line
	2900 4100 3100 4100
Connection ~ 3100 4100
Wire Wire Line
	3000 4900 3000 4600
Wire Wire Line
	3000 4600 2900 4600
Wire Wire Line
	2900 4600 2900 4500
Wire Wire Line
	3200 4900 3200 4600
Wire Wire Line
	3200 4600 3300 4600
Wire Wire Line
	3300 4600 3300 4450
Wire Wire Line
	3200 6400 3200 6700
Wire Wire Line
	3200 6900 3000 6900
Connection ~ 3000 6900
Wire Wire Line
	3000 6900 3000 6950
$Comp
L power:+3.3V #PWR?
U 1 1
P 3750 4550
AR Path="/5F18F04A/5F1F1D64" Ref="#PWR?"  Part="1" 
AR Path="/5F1F1D64" Ref="#PWR019"  Part="1" 
F 0 "#PWR019" H 3750 4400 50  0001 C CNN
F 1 "+3.3V" H 3765 4723 50  0000 C CNN
F 2 "" H 3750 4550 50  0001 C CNN
F 3 "" H 3750 4550 50  0001 C CNN
	1    3750 4550
	1    0    0    -1  
$EndComp
Wire Wire Line
	3300 4600 3750 4600
Wire Wire Line
	3750 4600 3750 4550
Connection ~ 3300 4600
$Comp
L Device:R R?
U 1 1
P 4050 4700
AR Path="/5F18F04A/5F1F1D6E" Ref="R?"  Part="1" 
AR Path="/5F1F1D6E" Ref="R6"  Part="1" 
F 0 "R6" V 3950 4600 50  0000 C CNN
F 1 "330" V 3950 4800 50  0000 C CNN
F 2 "Resistors_SMD:R_0603_HandSoldering" V 3980 4700 50  0001 C CNN
F 3 "~" H 4050 4700 50  0001 C CNN
	1    4050 4700
	0    1    1    0   
$EndComp
$Comp
L Device:R R?
U 1 1
P 4000 6600
AR Path="/5F18F04A/5F1F1D74" Ref="R?"  Part="1" 
AR Path="/5F1F1D74" Ref="R5"  Part="1" 
F 0 "R5" V 3900 6500 50  0000 C CNN
F 1 "330" V 3900 6700 50  0000 C CNN
F 2 "Resistors_SMD:R_0603_HandSoldering" V 3930 6600 50  0001 C CNN
F 3 "~" H 4000 6600 50  0001 C CNN
	1    4000 6600
	0    1    1    0   
$EndComp
Wire Wire Line
	2900 4700 3900 4700
Wire Wire Line
	2900 6600 3850 6600
$Comp
L emeb_library:TPA6139A2 U3
U 1 1
P 3100 5650
AR Path="/5F1F1D7C" Ref="U3"  Part="1" 
AR Path="/58D40183/5F1F1D7C" Ref="U?"  Part="1" 
AR Path="/5F18F04A/5F1F1D7C" Ref="U?"  Part="1" 
F 0 "U3" V 3100 5750 50  0000 R CNN
F 1 "TPA6139A2" V 3000 5850 50  0000 R CNN
F 2 "Housings_SSOP:TSSOP-14_4.4x5mm_Pitch0.65mm" H 3100 5650 50  0001 C CNN
F 3 "" H 3100 5650 50  0001 C CNN
	1    3100 5650
	0    -1   -1   0   
$EndComp
Wire Wire Line
	4200 4700 4250 4700
Wire Wire Line
	4450 5700 4250 5700
Wire Wire Line
	4250 5700 4250 6600
Wire Wire Line
	4250 6600 4150 6600
$Comp
L power:GND #PWR?
U 1 1
P 4450 5850
AR Path="/5F18F04A/5F1F1D90" Ref="#PWR?"  Part="1" 
AR Path="/5F1F1D90" Ref="#PWR020"  Part="1" 
F 0 "#PWR020" H 4450 5600 50  0001 C CNN
F 1 "GND" H 4455 5677 50  0000 C CNN
F 2 "" H 4450 5850 50  0001 C CNN
F 3 "" H 4450 5850 50  0001 C CNN
	1    4450 5850
	1    0    0    -1  
$EndComp
Wire Wire Line
	4450 5800 4450 5850
Connection ~ 2300 6450
Wire Wire Line
	2200 6450 2300 6450
Wire Wire Line
	4450 5600 4250 5600
Wire Wire Line
	4250 5600 4250 4700
Wire Wire Line
	2700 4850 2800 4850
Text Label 5450 3900 2    60   ~ 0
A5
$Comp
L power:+3.3V #PWR?
U 1 1
P 2700 6750
AR Path="/5F18F04A/5F282D01" Ref="#PWR?"  Part="1" 
AR Path="/5F282D01" Ref="#PWR016"  Part="1" 
F 0 "#PWR016" H 2700 6600 50  0001 C CNN
F 1 "+3.3V" H 2715 6923 50  0000 C CNN
F 2 "" H 2700 6750 50  0001 C CNN
F 3 "" H 2700 6750 50  0001 C CNN
	1    2700 6750
	1    0    0    -1  
$EndComp
Wire Wire Line
	3100 6750 2700 6750
$Comp
L emeb_library:SJ-3523-SMT-TR J2
U 1 1
P 4750 5700
F 0 "J2" H 4520 5654 50  0000 R CNN
F 1 "SJ-3523-SMT-TR" H 4520 5745 50  0000 R CNN
F 2 "CUI_SJ-3523-SMT-TR" H 4750 5700 50  0001 L BNN
F 3 "CUI Inc" H 4750 5700 50  0001 L BNN
F 4 "Manufacturer recommendations" H 4750 5700 50  0001 L BNN "Field4"
	1    4750 5700
	-1   0    0    1   
$EndComp
$Comp
L emeb_library:XTAL_OSC_OE U4
U 1 1
P 6450 4900
F 0 "U4" H 6994 4953 60  0000 L CNN
F 1 "XTAL_OSC_OE" H 6994 4847 60  0000 L CNN
F 2 "Oscillators:Oscillator_SMD_SeikoEpson_SG210-4pin_2.5x2.0mm_HandSoldering" H 6994 4794 60  0001 L CNN
F 3 "" H 6450 4900 60  0000 C CNN
	1    6450 4900
	1    0    0    -1  
$EndComp
$Comp
L Device:C C?
U 1 1
P 5450 4450
AR Path="/5F179227/5F1988C3" Ref="C?"  Part="1" 
AR Path="/5F1988C3" Ref="C19"  Part="1" 
F 0 "C19" H 5200 4350 50  0000 L CNN
F 1 "0.1uf" H 5200 4550 50  0000 L CNN
F 2 "Capacitors_SMD:C_0603_HandSoldering" H 5488 4300 50  0001 C CNN
F 3 "" H 5450 4450 50  0000 C CNN
	1    5450 4450
	-1   0    0    1   
$EndComp
$Comp
L power:GND #PWR?
U 1 1
P 5450 4600
AR Path="/5F179227/5F1988C9" Ref="#PWR?"  Part="1" 
AR Path="/5F1988C9" Ref="#PWR0101"  Part="1" 
F 0 "#PWR0101" H 5450 4350 50  0001 C CNN
F 1 "GND" H 5450 4450 50  0000 C CNN
F 2 "" H 5450 4600 50  0000 C CNN
F 3 "" H 5450 4600 50  0000 C CNN
	1    5450 4600
	1    0    0    -1  
$EndComp
$Comp
L power:+3.3V #PWR0102
U 1 1
P 6450 4200
F 0 "#PWR0102" H 6450 4050 50  0001 C CNN
F 1 "+3.3V" H 6465 4373 50  0000 C CNN
F 2 "" H 6450 4200 50  0001 C CNN
F 3 "" H 6450 4200 50  0001 C CNN
	1    6450 4200
	1    0    0    -1  
$EndComp
Wire Wire Line
	5450 4300 5800 4300
Wire Wire Line
	6950 4900 6950 3900
Connection ~ 6950 3900
Wire Wire Line
	6950 3900 7400 3900
$Comp
L power:GND #PWR?
U 1 1
P 6450 5350
AR Path="/5F179227/5F1C3501" Ref="#PWR?"  Part="1" 
AR Path="/5F1C3501" Ref="#PWR0103"  Part="1" 
F 0 "#PWR0103" H 6450 5100 50  0001 C CNN
F 1 "GND" H 6450 5200 50  0000 C CNN
F 2 "" H 6450 5350 50  0000 C CNN
F 3 "" H 6450 5350 50  0000 C CNN
	1    6450 5350
	1    0    0    -1  
$EndComp
Wire Wire Line
	6450 4200 6450 4300
Connection ~ 6450 4300
Wire Wire Line
	6450 4300 6450 4450
Connection ~ 5800 4300
Wire Wire Line
	5800 4300 6450 4300
$Comp
L Jumper:Jumper_3_Bridged12 JP3
U 1 1
P 5800 4900
F 0 "JP3" V 5800 4967 50  0000 L CNN
F 1 "Jumper_3_Bridged12" V 5845 4967 50  0001 L CNN
F 2 "Jumper:SolderJumper-3_P1.3mm_Bridged12_Pad1.0x1.5mm" H 5800 4900 50  0001 C CNN
F 3 "~" H 5800 4900 50  0001 C CNN
	1    5800 4900
	0    -1   1    0   
$EndComp
Wire Wire Line
	5800 5150 5800 5350
Wire Wire Line
	5800 5350 6450 5350
Connection ~ 6450 5350
Wire Wire Line
	5800 4300 5800 4650
Text Label 7450 1600 0    50   ~ 0
+3.3VA
Text Notes 8750 2400 0    50   ~ 0
Normal sensitivity: T1 = 1:1, R2 = 50ohm\nMid sensitivity: T1 = 1:4, R2 = 200ohm\nHigh sensitivity: T1 = 1:8, R2 = 390ohm
Text Notes 4600 5100 0    50   ~ 0
Osc normally enabled. Cut &\njumper 2-3 for external clock.
$EndSCHEMATC
